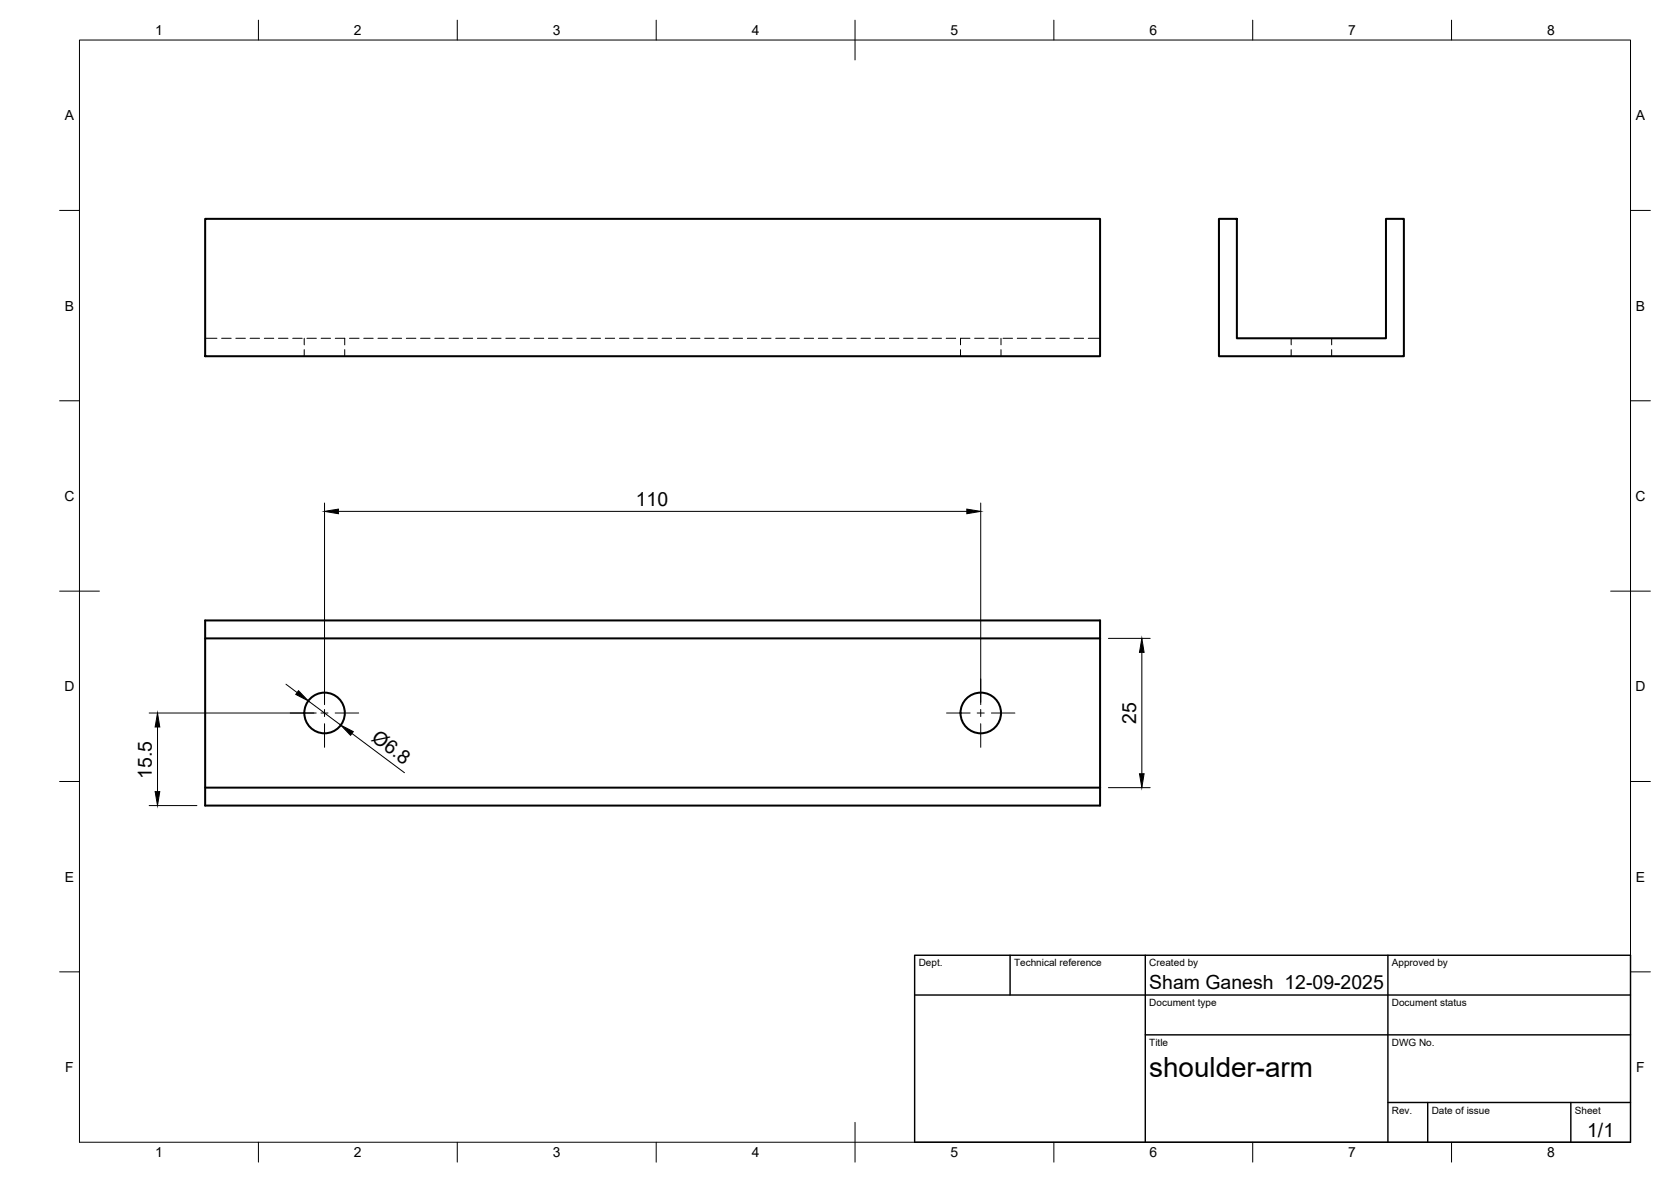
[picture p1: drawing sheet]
<svg xmlns="http://www.w3.org/2000/svg" width="420mm" height="297mm" viewBox="0 0 420 297" stroke-linecap="round" stroke-linejoin="round" font-family="sans-serif">
<!-- layer: Visible -->
<g fill="none" stroke="#000" stroke-width=".51">
<path d="M51.6 55h225v34.5h-225zM306.5 55h4.5v30h37.5v-30h4.5v34.5h-46.5zM51.6 160.4h225v-4.5h-225v46.5h225v-4.5h-225M276.6 160.4v37.5"/>
<circle cx="81.6" cy="179.2" r="5.1"/>
<circle cx="246.6" cy="179.2" r="5.1"/>
</g>
<!-- layer: Hidden -->
<g fill="none" stroke="#000" stroke-width=".25">
<path d="M51.6 85h2.9M55.7 85h2.4M59.3 85h2.4M62.9 85h2.4M66.5 85h2.3M70 85h2.4M73.6 85h2.4M76.5 85v1.7M76.5 87.9v1.6M77.2 85h2.3M80.8 85h2.3M84.3 85h2.4v1.7"/>
<path d="M86.7 87.9v1.6M87.9 85h2.4M91.5 85h2.3M95 85h2.4M98.6 85h2.4M102.2 85h2.4M105.7 85h2.4M109.3 85h2.4M112.9 85h2.4M116.5 85h2.4M120 85h2.4M123.6 85h2.4"/>
<path d="M127.2 85h2.4M130.7 85h2.4M134.3 85h2.4M137.9 85h2.4M141.5 85h2.3M145 85h2.4M148.6 85h2.4M152.2 85h2.4M155.8 85h2.3M159.3 85h2.4M162.9 85h2.4M166.5 85h2.4"/>
<path d="M170.1 85h2.3M173.6 85h2.4M177.2 85h2.4M180.8 85h2.4M184.3 85h2.4M187.9 85h2.4M191.5 85h2.4M195.1 85h2.3M198.6 85h2.4M202.2 85h2.4M205.8 85h2.4M209.3 85h2.4"/>
<path d="M212.9 85h2.4M216.5 85h2.4M220 85h2.4M223.6 85h2.4M227.2 85h2.4M230.8 85h2.4M234.4 85h2.3M237.9 85h2.4M241.5 87.9v1.6M243.9 85h-2.4v1.7M245.1 85h2.3M248.6 85h2.4"/>
<path d="M251.7 85v1.7M251.7 87.9v1.6M252.2 85h2.4M255.8 85h2.4M259.4 85h2.3M262.9 85h2.4M266.5 85h2.4M270.1 85h2.4M273.6 85h3M324.7 85v1.7M324.7 87.9v1.6M334.8 85v1.7"/>
<path d="M334.8 87.9v1.6"/>
</g>
<!-- layer: BORDER -->
<g fill="none" stroke="#000" stroke-width=".25">
<path d="M20 10.1h390v276.9h-390zM65 5.1v5M115 5.1v5M165 5.1v5M215 5.1v10M265 5.1v5M315 5.1v5M365 5.1v5M15 52.9h5M410 52.9h5M15 100.7h5M410 100.7h5"/>
<path d="M15 148.6h10M405 148.6h10M15 196.4h5M410 196.4h5M15 244.2h5M410 244.2h5M65 287v5M115 287v5M165 287v5M215 282.1v9.9M265 287v5M315 287v5"/>
<path d="M365 287v5"/>
</g>
<!-- layer: TITLEBLOCK -->
<path d="M230 240.1h180v46.9h-180zM230 250h180M254 240.1v9.9M288 240.1v46.9M349 240.1v46.9M288 260.1h122M349 277.1h61M359 277.1v9.9M395 277.1v9.9" fill="none" stroke="#000" stroke-width=".36"/>
<!-- layer: Smart Centers -->
<path d="M73 179.2h5.9M80.7 179.2h1.8M81.6 170.6v5.9M81.6 178.3v1.8M84.3 179.2h5.9M238 179.2h5.9M245.7 179.2h1.8M246.6 170.6v5.9M246.6 178.3v1.8M249.3 179.2h5.9M81.6 181.9v5.9M246.6 181.9v5.9" fill="none" stroke="#000" stroke-width=".25"/>
<!-- layer: FD_Dimensions -->
<path d="M81.6 126.4v50.7M85.1 128.5h158M246.6 126.4v50.7M37.5 179.2h42M71.9 171.9l2.8 2.1M77.5 176.1l8.2 6.1M278.7 160.4h10.5M287.1 163.9v30.5M39.6 182.7v16.2M88.5 184.3l13.2 9.9M278.7 197.9h10.5M37.5 202.4h12" fill="none" stroke="#000" stroke-width=".25"/>
<path d="M81.6 128.5l3.5-.6v1.2zM243.1 127.9l3.5 .6-3.5 .6zM75.1 173.6l2.4 2.5-3.1-1.6zM287.1 160.4l.6 3.5h-1.2zM39.6 179.2l.6 3.5h-1.2zM39 198.9h1.2l-.6 3.5zM85.7 182.2l3.1 1.7-.7 .9zM286.5 194.4h1.2l-.6 3.5z" fill="#000" stroke="#000" stroke-width=".25"/>
<text font-size="7" x="289" y="270.6">shoulder-arm</text>
<g font-size="4.9">
<text x="159.9" y="127">110</text>
<text x="93.2" y="185.9" transform="rotate(37 93.2 185.9)">Ø6.8</text>
<text x="285.6" y="181.9" transform="rotate(-90 285.6 181.9)">25</text>
<text x="38.1" y="195.7" transform="rotate(-90 38.1 195.7)">15.5</text>
<text x="289" y="248.5">Sham Ganesh 12-09-2025</text>
<text x="399.1" y="285.7">1/1</text>
</g>
<g font-size="3.5">
<text x="39" y="8.8">1</text>
<text x="89" y="8.8">2</text>
<text x="139" y="8.8">3</text>
<text x="189" y="8.8">4</text>
<text x="239" y="8.8">5</text>
<text x="289" y="8.8">6</text>
<text x="339" y="8.8">7</text>
<text x="389" y="8.8">8</text>
<text x="16.3" y="30.2">A</text>
<text x="411.3" y="30.2">A</text>
<text x="16.3" y="78">B</text>
<text x="411.3" y="78">B</text>
<text x="16.2" y="125.9">C</text>
<text x="411.2" y="125.9">C</text>
<text x="16.2" y="173.7">D</text>
<text x="411.2" y="173.7">D</text>
<text x="16.3" y="221.6">E</text>
<text x="411.3" y="221.6">E</text>
<text x="16.4" y="269.4">F</text>
<text x="411.4" y="269.4">F</text>
<text x="39" y="290.8">1</text>
<text x="89" y="290.8">2</text>
<text x="139" y="290.8">3</text>
<text x="189" y="290.8">4</text>
<text x="239" y="290.8">5</text>
<text x="289" y="290.8">6</text>
<text x="339" y="290.8">7</text>
<text x="389" y="290.8">8</text>
</g>
<g font-size="2.5">
<text x="231" y="242.9">Dept.</text>
<text x="255" y="242.9">Technical reference</text>
<text x="289" y="242.9">Created by</text>
<text x="350" y="242.9">Approved by</text>
<text x="289" y="252.8">Document type</text>
<text x="350" y="252.8">Document status</text>
<text x="289" y="262.9">Title</text>
<text x="350" y="262.9">DWG No.</text>
<text x="350" y="279.9">Rev.</text>
<text x="360" y="279.9">Date of issue</text>
<text x="396" y="279.9">Sheet</text>
</g>
</svg>
